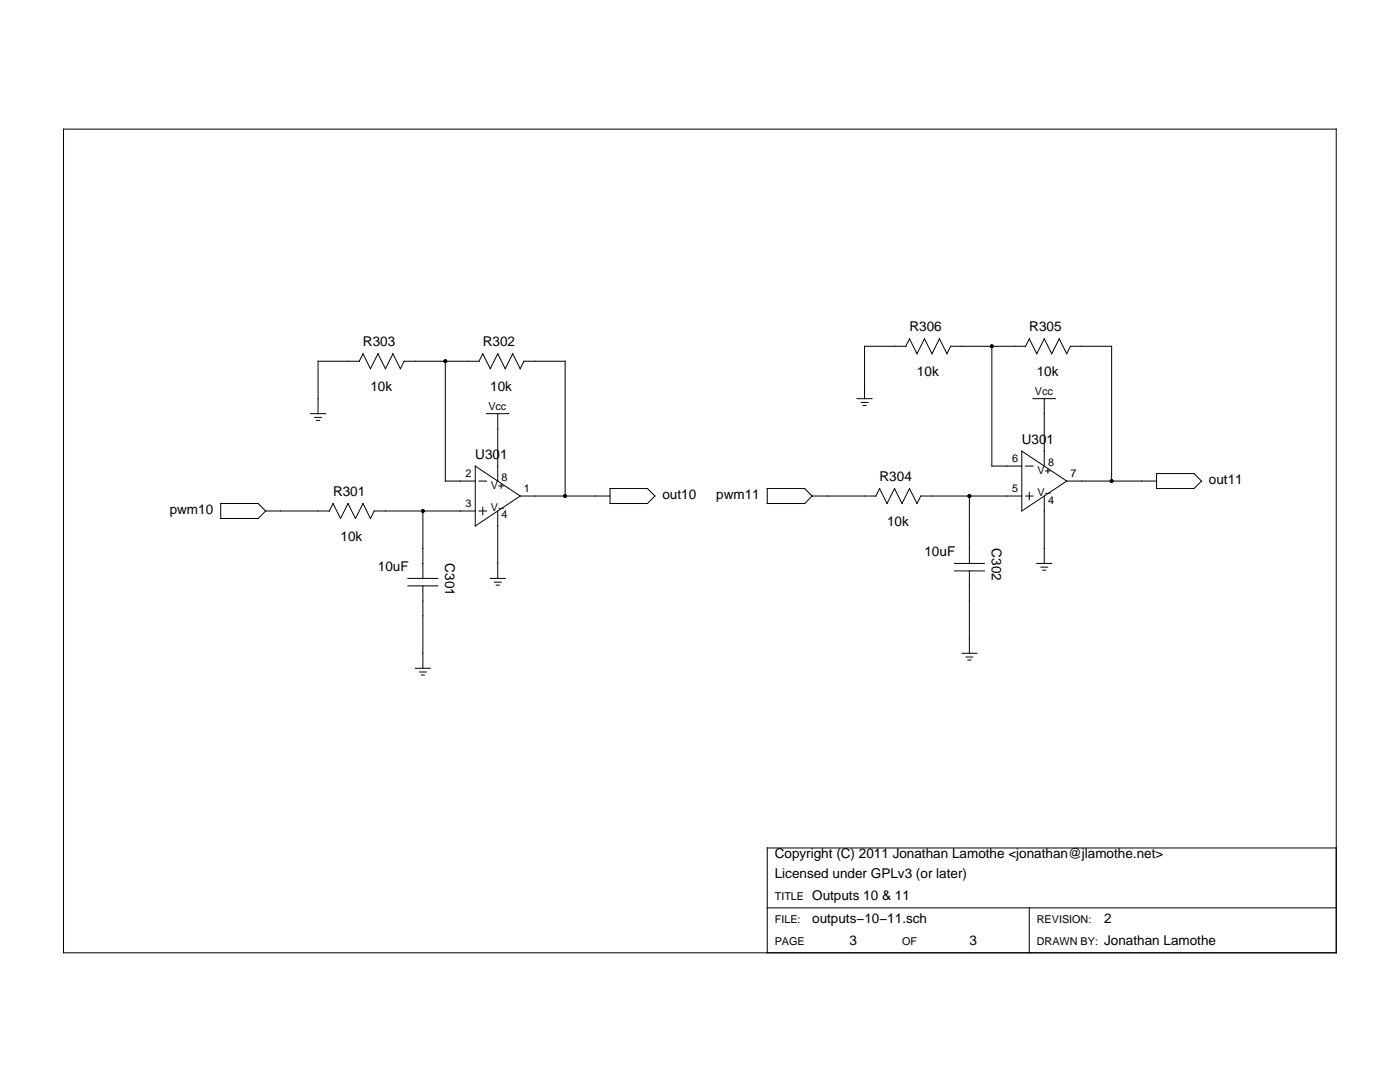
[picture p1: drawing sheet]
<svg xmlns="http://www.w3.org/2000/svg" width="279mm" height="216mm" viewBox="0 0 279 216" stroke-linecap="round" stroke-linejoin="round" font-family="sans-serif">
<g fill="none" stroke="#000" stroke-width=".2">
<path d="M12.7 25.8h254v164.3h-254zM71.7 72.1l.7-1.5 1.5 3 1.5-3 1.5 3 1.5-3 1.5 3 .8-1.5h14.9M71.7 72.1h-8.2v10.4M88.9 72.1v23.9h6M95.6 72.1l.7-1.5 1.5 3 1.5-3 1.5 3 1.5-3 1.5 3 .8-1.5h8.2v26.9M171.1 79.6h2.9M180.8 69.1l.7-1.5 1.5 3 1.5-3 1.5 3 1.5-3 1.5 3 .7-1.5h15M180.8 69.1h-8.3v10.5M197.9 69.1v23.9h6M204.7 69.1l.7-1.5 1.5 3 1.5-3 1.5 3 1.5-3 1.5 3 .7-1.5h8.3v26.9M206.2 79.6h4.4M208.4 79.6v13.4"/>
<path d="M62 82.5h3M62.8 83.3h1.3M63.2 83.9h.6M94.9 93l8.9 6-8.9 6zM95.6 96h1.5M97.1 82.5h4.5M99.3 82.5v13.5M103.8 99h17.9M121.7 97.5h7.5l1.5 1.5-1.5 1.5h-7.5zM153.1 97.5h7.5l1.5 1.5-1.5 1.5h-7.5zM162.1 99h12.7M171.9 80.3h1.3"/>
<path d="M172.2 80.9h.6M175.5 97.5l1.5 3 1.5-3 1.5 3 1.5-3 1.5 3 .8-1.5h20.1M175.5 97.5l-.7 1.5M193.5 99v13.4M203.9 90l9 6-9 6zM204.7 99h1.5M204.7 93h1.5M205.4 98.2v1.5M208.4 99v13.4M212.9 96h17.9M230.8 94.5h7.5l1.5 1.5-1.5 1.5h-7.5zM44.1 100.5h7.4l1.5 1.5-1.5 1.5h-7.4z"/>
<path d="M53 102h12.7M65.7 102l.8-1.5 1.5 3 1.5-3 1.4 3 1.5-3 1.5 3 .8-1.5h20.2M81.4 115.4h6M81.4 116.9h6M84.4 102v13.4M84.4 116.9v16.4M95.6 102h1.5M96.3 101.2v1.5M97.8 115.4h3M98.7 116.2h1.3M99 116.8h.6M99.3 102v13.4"/>
<path d="M190.5 112.4h6M190.5 113.9h6M193.5 113.9v16.5M206.9 112.4h3M207.7 113.2h1.4M208.1 113.8h.6M82.9 133.3h3M83.7 134.1h1.4M84.1 134.7h.6M192 130.4h3M192.8 131.1h1.3M193.2 131.7h.6"/>
<path d="M266.7 169.2h-113.6v20.9M153.1 181.2h113.6M205.4 181.2v8.9"/>
</g>
<g fill="#000">
<circle cx="88.9" cy="72.1" r=".37"/>
<circle cx="197.9" cy="69.1" r=".37"/>
<circle cx="112.8" cy="99" r=".37"/>
<circle cx="193.5" cy="99" r=".37"/>
<circle cx="221.9" cy="96" r=".37"/>
<circle cx="84.4" cy="102" r=".37"/>
</g>
<g font-size="2.7">
<text x="72.4" y="69.1">R303</text>
<text x="96.3" y="69.1">R302</text>
<text x="181.5" y="66.1">R306</text>
<text x="205.4" y="66.1">R305</text>
<text x="183" y="75.1">10k</text>
<text x="206.9" y="75.1">10k</text>
<text x="73.9" y="78.1">10k</text>
<text x="97.8" y="78.1">10k</text>
<text x="203.9" y="88.5">U301</text>
<text x="94.9" y="91.5">U301</text>
<text x="175.5" y="96">R304</text>
<text x="66.5" y="99">R301</text>
<text x="132.2" y="99.7">out10</text>
<text x="142.9" y="99.7">pwm11</text>
<text x="241.3" y="96.7">out11</text>
<text x="33.9" y="102.7">pwm10</text>
<text x="68" y="107.9">10k</text>
<text x="177" y="105">10k</text>
<text x="75.4" y="113.9">10uF</text>
<text x="88.9" y="112.4" transform="rotate(90 88.9 112.4)">C301</text>
<text x="184.5" y="110.9">10uF</text>
<text x="197.9" y="109.4" transform="rotate(90 197.9 109.4)">C302</text>
<text x="154.6" y="171.3">Copyright (C) 2011 Jonathan Lamothe &lt;jonathan@jlamothe.net&gt;</text>
<text x="154.6" y="175.2">Licensed under GPLv3 (or later)</text>
<text x="162.1" y="179.7">Outputs 10 &amp; 11</text>
<text x="162.1" y="184.1">outputs−10−11.sch</text>
<text x="220.4" y="184.1">2</text>
<text x="169.6" y="188.6">3</text>
<text x="193.5" y="188.6">3</text>
<text x="220.4" y="188.6">Jonathan Lamothe</text>
</g>
<g font-size="2.2">
<text x="97.5" y="81.8">Vcc</text>
<text x="206.5" y="78.8">Vcc</text>
<text x="92.9" y="95.2">2</text>
<text x="100.1" y="96">8</text>
<text x="202" y="92.3">6</text>
<text x="207.1" y="94.6">V+</text>
<text x="209.2" y="93">8</text>
<text x="213.6" y="95.2">7</text>
<text x="92.9" y="101.2">3</text>
<text x="98" y="97.6">V+</text>
<text x="98" y="102">V−</text>
<text x="104.6" y="98.2">1</text>
<text x="202" y="98.2">5</text>
<text x="207.1" y="99">V−</text>
<text x="209.2" y="100.5">4</text>
<text x="100.1" y="103.5">4</text>
<text x="154.6" y="179.7">TITLE</text>
<text x="154.6" y="184.1">FILE:</text>
<text x="206.9" y="184.1">REVISION:</text>
<text x="154.6" y="188.6">PAGE</text>
<text x="180" y="188.6">OF</text>
<text x="206.9" y="188.6">DRAWN BY:</text>
</g>
</svg>
